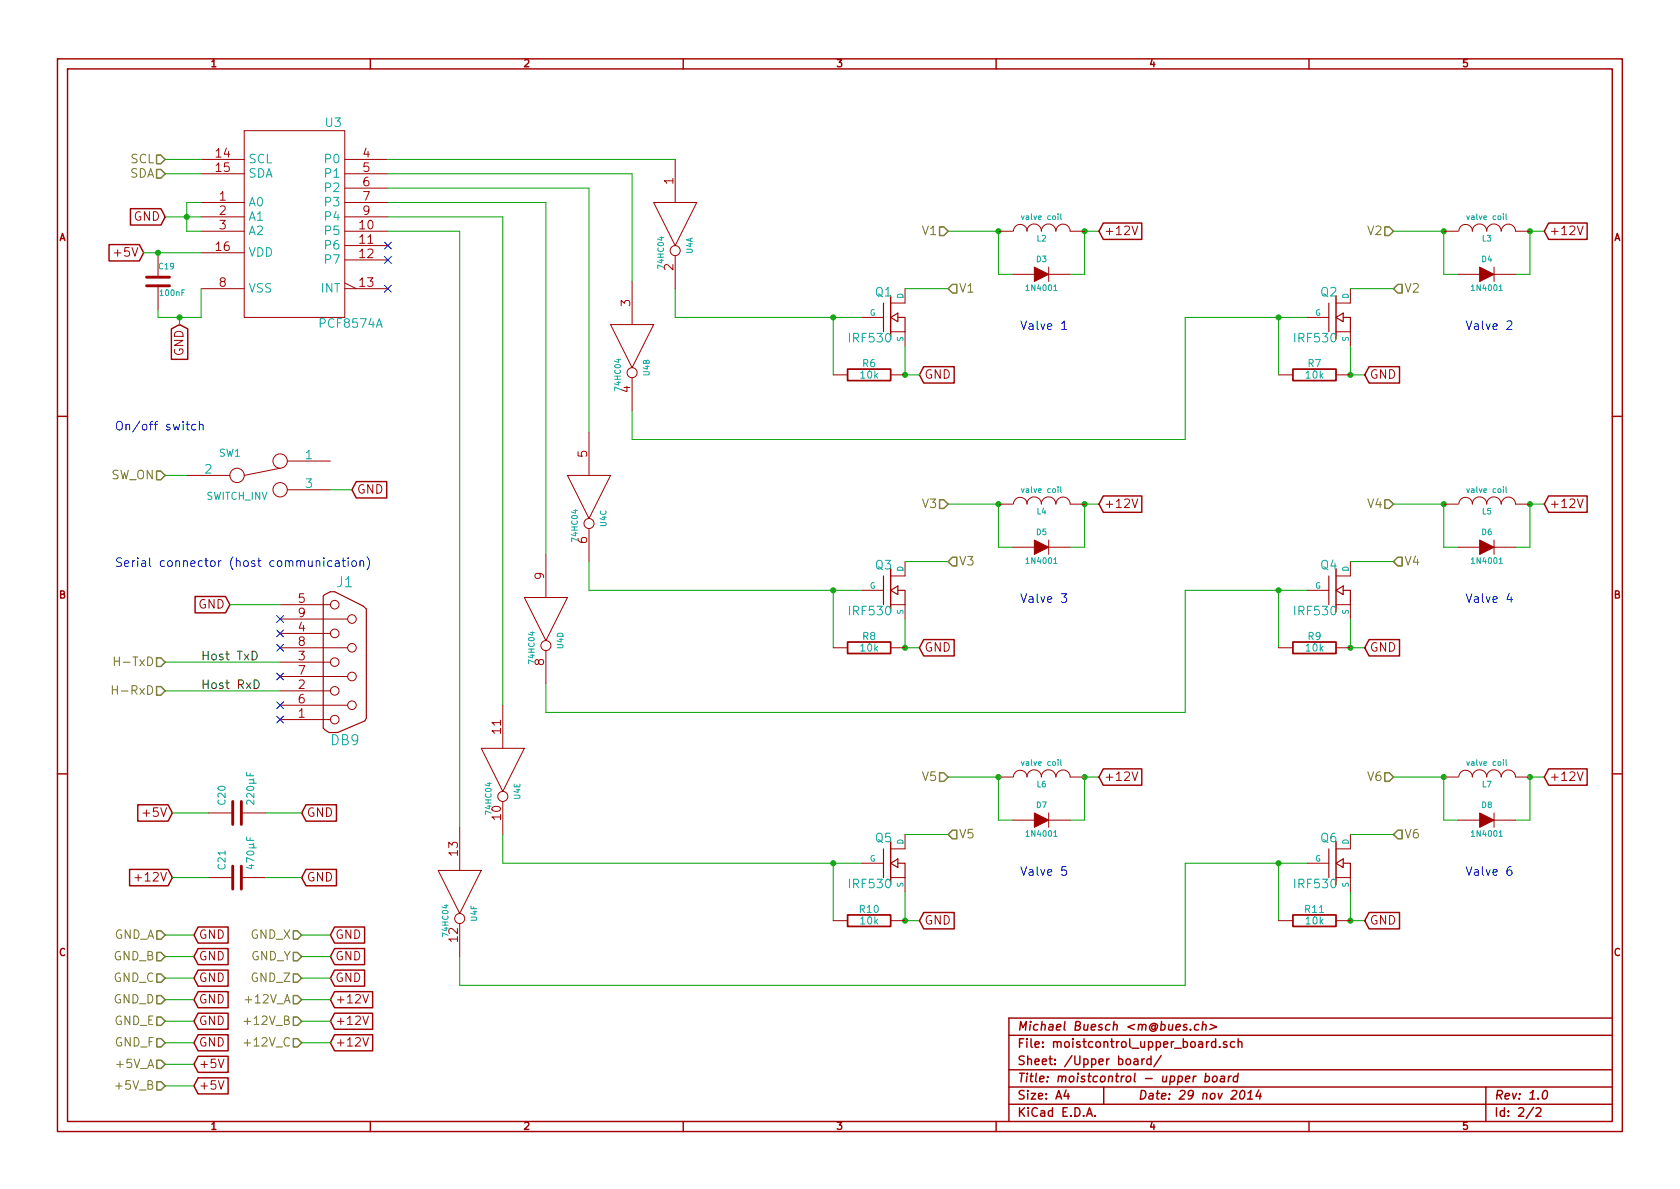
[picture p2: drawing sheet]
EESchema Schematic File Version 2
LIBS:power
LIBS:device
LIBS:transistors
LIBS:conn
LIBS:linear
LIBS:regul
LIBS:74xx
LIBS:cmos4000
LIBS:adc-dac
LIBS:memory
LIBS:xilinx
LIBS:special
LIBS:microcontrollers
LIBS:dsp
LIBS:microchip
LIBS:analog_switches
LIBS:motorola
LIBS:texas
LIBS:intel
LIBS:audio
LIBS:interface
LIBS:digital-audio
LIBS:philips
LIBS:display
LIBS:cypress
LIBS:siliconi
LIBS:opto
LIBS:atmel
LIBS:contrib
LIBS:valves
LIBS:rv3029c2
LIBS:crystalosc
LIBS:moistcontrol-cache
EELAYER 27 0
EELAYER END
$Descr A4 11693 8268
encoding utf-8
Sheet 2 2
Title "moistcontrol - upper board"
Date "29 nov 2014"
Rev "1.0"
Comp "Michael Buesch <m@bues.ch>"
Comment1 ""
Comment2 ""
Comment3 ""
Comment4 ""
$EndDescr
Connection ~ 7550 1600
Connection ~ 6950 1600
Wire Wire Line
	7550 1900 7550 1600
Wire Wire Line
	7550 1900 7450 1900
Wire Wire Line
	8250 3050 8250 2200
Wire Wire Line
	8250 6850 8250 6000
Wire Wire Line
	8250 6850 3200 6850
Wire Wire Line
	8250 4950 8250 4100
Wire Wire Line
	8250 4950 3800 4950
Wire Wire Line
	4100 4100 6000 4100
Wire Wire Line
	7550 1600 7650 1600
Connection ~ 5800 2200
Wire Wire Line
	5800 2200 5800 2600
Wire Wire Line
	3500 6000 6000 6000
Wire Wire Line
	4400 3050 8250 3050
Wire Wire Line
	7050 1900 6950 1900
Wire Wire Line
	6950 1900 6950 1600
Connection ~ 6300 2600
Wire Wire Line
	4700 2200 6000 2200
Wire Wire Line
	8250 2200 9100 2200
Connection ~ 9400 2600
Wire Wire Line
	10050 1900 10050 1600
Wire Wire Line
	10050 1900 10150 1900
Wire Wire Line
	8900 2200 8900 2600
Wire Wire Line
	9400 2400 9400 2600
Connection ~ 8900 2200
Wire Wire Line
	10750 1600 10650 1600
Wire Wire Line
	10550 1900 10650 1900
Wire Wire Line
	10650 1900 10650 1600
Connection ~ 10050 1600
Connection ~ 10650 1600
Wire Wire Line
	9400 2600 9500 2600
Connection ~ 6300 4500
Wire Wire Line
	6950 3500 6950 3800
Wire Wire Line
	6950 3800 7050 3800
Wire Wire Line
	5800 4100 5800 4500
Wire Wire Line
	6300 4300 6300 4500
Connection ~ 5800 4100
Wire Wire Line
	7650 3500 7550 3500
Wire Wire Line
	7450 3800 7550 3800
Wire Wire Line
	7550 3800 7550 3500
Connection ~ 6950 3500
Connection ~ 7550 3500
Wire Wire Line
	6300 4500 6400 4500
Wire Wire Line
	8250 4100 9100 4100
Connection ~ 9400 4500
Wire Wire Line
	10050 3800 10050 3500
Wire Wire Line
	10050 3800 10150 3800
Wire Wire Line
	8900 4100 8900 4500
Wire Wire Line
	9400 4300 9400 4500
Connection ~ 8900 4100
Wire Wire Line
	10750 3500 10650 3500
Wire Wire Line
	10550 3800 10650 3800
Wire Wire Line
	10650 3800 10650 3500
Connection ~ 10050 3500
Connection ~ 10650 3500
Wire Wire Line
	9400 4500 9500 4500
Connection ~ 6300 6400
Wire Wire Line
	6950 5700 6950 5400
Wire Wire Line
	6950 5700 7050 5700
Wire Wire Line
	5800 6000 5800 6400
Wire Wire Line
	6300 6200 6300 6400
Connection ~ 5800 6000
Wire Wire Line
	7650 5400 7550 5400
Wire Wire Line
	7450 5700 7550 5700
Wire Wire Line
	7550 5700 7550 5400
Connection ~ 6950 5400
Connection ~ 7550 5400
Wire Wire Line
	6300 6400 6400 6400
Wire Wire Line
	8250 6000 9100 6000
Connection ~ 9400 6400
Wire Wire Line
	10050 5400 10050 5700
Wire Wire Line
	10050 5700 10150 5700
Wire Wire Line
	8900 6000 8900 6400
Wire Wire Line
	9400 6200 9400 6400
Connection ~ 8900 6000
Wire Wire Line
	10750 5400 10650 5400
Wire Wire Line
	10550 5700 10650 5700
Wire Wire Line
	10650 5700 10650 5400
Connection ~ 10050 5400
Connection ~ 10650 5400
Wire Wire Line
	9400 6400 9500 6400
Text GLabel 10750 5400 2    60   Input ~ 0
+12V
$Comp
L DIODE D8
U 1 1
P 10350 5700
F 0 "D8" H 10350 5800 40  0000 C CNN
F 1 "1N4001" H 10350 5600 40  0000 C CNN
F 2 "" H 10350 5700 60  0001 C CNN
F 3 "" H 10350 5700 60  0001 C CNN
	1    10350 5700
	1    0    0    -1  
$EndComp
$Comp
L INDUCTOR L7
U 1 1
P 10350 5400
F 0 "L7" V 10300 5400 40  0000 C CNN
F 1 "valve coil" V 10450 5400 40  0000 C CNN
F 2 "" H 10350 5400 60  0001 C CNN
F 3 "" H 10350 5400 60  0001 C CNN
	1    10350 5400
	0    -1   -1   0   
$EndComp
Text GLabel 9500 6400 2    60   Input ~ 0
GND
$Comp
L R R11
U 1 1
P 9150 6400
F 0 "R11" V 9230 6400 50  0000 C CNN
F 1 "10k" V 9150 6400 50  0000 C CNN
F 2 "" H 9150 6400 60  0001 C CNN
F 3 "" H 9150 6400 60  0001 C CNN
	1    9150 6400
	0    -1   -1   0   
$EndComp
$Comp
L MOS_N Q6
U 1 1
P 9300 6000
F 0 "Q6" H 9310 6170 60  0000 R CNN
F 1 "IRF530" H 9310 5850 60  0000 R CNN
F 2 "" H 9300 6000 60  0001 C CNN
F 3 "" H 9300 6000 60  0001 C CNN
	1    9300 6000
	1    0    0    -1  
$EndComp
Text GLabel 7650 5400 2    60   Input ~ 0
+12V
$Comp
L DIODE D7
U 1 1
P 7250 5700
F 0 "D7" H 7250 5800 40  0000 C CNN
F 1 "1N4001" H 7250 5600 40  0000 C CNN
F 2 "" H 7250 5700 60  0001 C CNN
F 3 "" H 7250 5700 60  0001 C CNN
	1    7250 5700
	1    0    0    -1  
$EndComp
$Comp
L INDUCTOR L6
U 1 1
P 7250 5400
F 0 "L6" V 7200 5400 40  0000 C CNN
F 1 "valve coil" V 7350 5400 40  0000 C CNN
F 2 "" H 7250 5400 60  0001 C CNN
F 3 "" H 7250 5400 60  0001 C CNN
	1    7250 5400
	0    -1   -1   0   
$EndComp
Text GLabel 6400 6400 2    60   Input ~ 0
GND
$Comp
L R R10
U 1 1
P 6050 6400
F 0 "R10" V 6130 6400 50  0000 C CNN
F 1 "10k" V 6050 6400 50  0000 C CNN
F 2 "" H 6050 6400 60  0001 C CNN
F 3 "" H 6050 6400 60  0001 C CNN
	1    6050 6400
	0    -1   -1   0   
$EndComp
$Comp
L MOS_N Q5
U 1 1
P 6200 6000
F 0 "Q5" H 6210 6170 60  0000 R CNN
F 1 "IRF530" H 6210 5850 60  0000 R CNN
F 2 "" H 6200 6000 60  0001 C CNN
F 3 "" H 6200 6000 60  0001 C CNN
	1    6200 6000
	1    0    0    -1  
$EndComp
Text GLabel 10750 3500 2    60   Input ~ 0
+12V
$Comp
L DIODE D6
U 1 1
P 10350 3800
F 0 "D6" H 10350 3900 40  0000 C CNN
F 1 "1N4001" H 10350 3700 40  0000 C CNN
F 2 "" H 10350 3800 60  0001 C CNN
F 3 "" H 10350 3800 60  0001 C CNN
	1    10350 3800
	1    0    0    -1  
$EndComp
$Comp
L INDUCTOR L5
U 1 1
P 10350 3500
F 0 "L5" V 10300 3500 40  0000 C CNN
F 1 "valve coil" V 10450 3500 40  0000 C CNN
F 2 "" H 10350 3500 60  0001 C CNN
F 3 "" H 10350 3500 60  0001 C CNN
	1    10350 3500
	0    -1   -1   0   
$EndComp
Text GLabel 9500 4500 2    60   Input ~ 0
GND
$Comp
L R R9
U 1 1
P 9150 4500
F 0 "R9" V 9230 4500 50  0000 C CNN
F 1 "10k" V 9150 4500 50  0000 C CNN
F 2 "" H 9150 4500 60  0001 C CNN
F 3 "" H 9150 4500 60  0001 C CNN
	1    9150 4500
	0    -1   -1   0   
$EndComp
$Comp
L MOS_N Q4
U 1 1
P 9300 4100
F 0 "Q4" H 9310 4270 60  0000 R CNN
F 1 "IRF530" H 9310 3950 60  0000 R CNN
F 2 "" H 9300 4100 60  0001 C CNN
F 3 "" H 9300 4100 60  0001 C CNN
	1    9300 4100
	1    0    0    -1  
$EndComp
Text GLabel 7650 3500 2    60   Input ~ 0
+12V
$Comp
L DIODE D5
U 1 1
P 7250 3800
F 0 "D5" H 7250 3900 40  0000 C CNN
F 1 "1N4001" H 7250 3700 40  0000 C CNN
F 2 "" H 7250 3800 60  0001 C CNN
F 3 "" H 7250 3800 60  0001 C CNN
	1    7250 3800
	1    0    0    -1  
$EndComp
$Comp
L INDUCTOR L4
U 1 1
P 7250 3500
F 0 "L4" V 7200 3500 40  0000 C CNN
F 1 "valve coil" V 7350 3500 40  0000 C CNN
F 2 "" H 7250 3500 60  0001 C CNN
F 3 "" H 7250 3500 60  0001 C CNN
	1    7250 3500
	0    -1   -1   0   
$EndComp
Text GLabel 6400 4500 2    60   Input ~ 0
GND
$Comp
L R R8
U 1 1
P 6050 4500
F 0 "R8" V 6130 4500 50  0000 C CNN
F 1 "10k" V 6050 4500 50  0000 C CNN
F 2 "" H 6050 4500 60  0001 C CNN
F 3 "" H 6050 4500 60  0001 C CNN
	1    6050 4500
	0    -1   -1   0   
$EndComp
$Comp
L MOS_N Q3
U 1 1
P 6200 4100
F 0 "Q3" H 6210 4270 60  0000 R CNN
F 1 "IRF530" H 6210 3950 60  0000 R CNN
F 2 "" H 6200 4100 60  0001 C CNN
F 3 "" H 6200 4100 60  0001 C CNN
	1    6200 4100
	1    0    0    -1  
$EndComp
Text GLabel 10750 1600 2    60   Input ~ 0
+12V
$Comp
L DIODE D4
U 1 1
P 10350 1900
F 0 "D4" H 10350 2000 40  0000 C CNN
F 1 "1N4001" H 10350 1800 40  0000 C CNN
F 2 "" H 10350 1900 60  0001 C CNN
F 3 "" H 10350 1900 60  0001 C CNN
	1    10350 1900
	1    0    0    -1  
$EndComp
$Comp
L INDUCTOR L3
U 1 1
P 10350 1600
F 0 "L3" V 10300 1600 40  0000 C CNN
F 1 "valve coil" V 10450 1600 40  0000 C CNN
F 2 "" H 10350 1600 60  0001 C CNN
F 3 "" H 10350 1600 60  0001 C CNN
	1    10350 1600
	0    -1   -1   0   
$EndComp
Text GLabel 9500 2600 2    60   Input ~ 0
GND
$Comp
L R R7
U 1 1
P 9150 2600
F 0 "R7" V 9230 2600 50  0000 C CNN
F 1 "10k" V 9150 2600 50  0000 C CNN
F 2 "" H 9150 2600 60  0001 C CNN
F 3 "" H 9150 2600 60  0001 C CNN
	1    9150 2600
	0    -1   -1   0   
$EndComp
$Comp
L MOS_N Q2
U 1 1
P 9300 2200
F 0 "Q2" H 9310 2370 60  0000 R CNN
F 1 "IRF530" H 9310 2050 60  0000 R CNN
F 2 "" H 9300 2200 60  0001 C CNN
F 3 "" H 9300 2200 60  0001 C CNN
	1    9300 2200
	1    0    0    -1  
$EndComp
$Comp
L MOS_N Q1
U 1 1
P 6200 2200
F 0 "Q1" H 6210 2370 60  0000 R CNN
F 1 "IRF530" H 6210 2050 60  0000 R CNN
F 2 "" H 6200 2200 60  0001 C CNN
F 3 "" H 6200 2200 60  0001 C CNN
	1    6200 2200
	1    0    0    -1  
$EndComp
$Comp
L R R6
U 1 1
P 6050 2600
F 0 "R6" V 6130 2600 50  0000 C CNN
F 1 "10k" V 6050 2600 50  0000 C CNN
F 2 "" H 6050 2600 60  0001 C CNN
F 3 "" H 6050 2600 60  0001 C CNN
	1    6050 2600
	0    -1   -1   0   
$EndComp
Text GLabel 6400 2600 2    60   Input ~ 0
GND
$Comp
L INDUCTOR L2
U 1 1
P 7250 1600
F 0 "L2" V 7200 1600 40  0000 C CNN
F 1 "valve coil" V 7350 1600 40  0000 C CNN
F 2 "" H 7250 1600 60  0001 C CNN
F 3 "" H 7250 1600 60  0001 C CNN
	1    7250 1600
	0    -1   -1   0   
$EndComp
$Comp
L DIODE D3
U 1 1
P 7250 1900
F 0 "D3" H 7250 2000 40  0000 C CNN
F 1 "1N4001" H 7250 1800 40  0000 C CNN
F 2 "" H 7250 1900 60  0001 C CNN
F 3 "" H 7250 1900 60  0001 C CNN
	1    7250 1900
	1    0    0    -1  
$EndComp
Text GLabel 7650 1600 2    60   Input ~ 0
+12V
$Comp
L PCF8574 U3
U 1 1
P 2050 1550
F 0 "U3" H 2320 2250 60  0000 C CNN
F 1 "PCF8574A" H 2440 852 60  0000 C CNN
F 2 "" H 2050 1550 60  0000 C CNN
F 3 "" H 2050 1550 60  0000 C CNN
	1    2050 1550
	1    0    0    -1  
$EndComp
Text HLabel 1150 1100 0    60   Input ~ 0
SCL
Text HLabel 1150 1200 0    60   Input ~ 0
SDA
Wire Wire Line
	4400 1200 2700 1200
Wire Wire Line
	2700 1300 4100 1300
Wire Wire Line
	2700 1400 3800 1400
Wire Wire Line
	2700 1500 3500 1500
Wire Wire Line
	2700 1600 3200 1600
NoConn ~ 2700 1700
NoConn ~ 2700 1800
NoConn ~ 2700 2000
Wire Wire Line
	1150 1100 1400 1100
Wire Wire Line
	1150 1200 1400 1200
Text GLabel 1000 1750 0    60   Input ~ 0
+5V
Text GLabel 1250 2250 3    60   Input ~ 0
GND
Text GLabel 1150 1500 0    60   Input ~ 0
GND
Wire Wire Line
	1150 1500 1400 1500
Wire Wire Line
	1300 1400 1300 1600
Wire Wire Line
	1300 1400 1400 1400
Connection ~ 1300 1500
Wire Wire Line
	1300 1600 1400 1600
Wire Wire Line
	1000 1750 1400 1750
Wire Wire Line
	3200 6850 3200 6650
Wire Wire Line
	3500 6000 3500 5800
Wire Wire Line
	3800 4950 3800 4750
Wire Wire Line
	4400 3050 4400 2850
Wire Wire Line
	4400 1950 4400 1200
Wire Wire Line
	4100 1300 4100 3000
Wire Wire Line
	3800 1400 3800 3850
Wire Wire Line
	3500 1500 3500 4900
Wire Wire Line
	3200 1600 3200 5750
Wire Wire Line
	4700 1100 2700 1100
Wire Wire Line
	4700 2000 4700 2200
Wire Wire Line
	4100 4100 4100 3900
$Comp
L 74HC04 U4
U 6 1
P 3200 6200
F 0 "U4" H 3350 6300 40  0000 C CNN
F 1 "74HC04" H 3400 6100 40  0000 C CNN
F 2 "~" H 3200 6200 60  0000 C CNN
F 3 "~" H 3200 6200 60  0000 C CNN
	6    3200 6200
	0    1    1    0   
$EndComp
$Comp
L 74HC04 U4
U 5 1
P 3500 5350
F 0 "U4" H 3650 5450 40  0000 C CNN
F 1 "74HC04" H 3700 5250 40  0000 C CNN
F 2 "~" H 3500 5350 60  0000 C CNN
F 3 "~" H 3500 5350 60  0000 C CNN
	5    3500 5350
	0    1    1    0   
$EndComp
$Comp
L 74HC04 U4
U 4 1
P 3800 4300
F 0 "U4" H 3950 4400 40  0000 C CNN
F 1 "74HC04" H 4000 4200 40  0000 C CNN
F 2 "~" H 3800 4300 60  0000 C CNN
F 3 "~" H 3800 4300 60  0000 C CNN
	4    3800 4300
	0    1    1    0   
$EndComp
$Comp
L 74HC04 U4
U 3 1
P 4100 3450
F 0 "U4" H 4250 3550 40  0000 C CNN
F 1 "74HC04" H 4300 3350 40  0000 C CNN
F 2 "~" H 4100 3450 60  0000 C CNN
F 3 "~" H 4100 3450 60  0000 C CNN
	3    4100 3450
	0    1    1    0   
$EndComp
$Comp
L 74HC04 U4
U 2 1
P 4400 2400
F 0 "U4" H 4550 2500 40  0000 C CNN
F 1 "74HC04" H 4600 2300 40  0000 C CNN
F 2 "~" H 4400 2400 60  0000 C CNN
F 3 "~" H 4400 2400 60  0000 C CNN
	2    4400 2400
	0    1    1    0   
$EndComp
$Comp
L 74HC04 U4
U 1 1
P 4700 1550
F 0 "U4" H 4850 1650 40  0000 C CNN
F 1 "74HC04" H 4900 1450 40  0000 C CNN
F 2 "~" H 4700 1550 60  0000 C CNN
F 3 "~" H 4700 1550 60  0000 C CNN
	1    4700 1550
	0    1    1    0   
$EndComp
Text HLabel 1150 7400 0    59   Input ~ 0
+5V_A
Text HLabel 1150 6650 0    59   Input ~ 0
GND_B
Text GLabel 1350 7400 2    59   Input ~ 0
+5V
Text GLabel 1350 6650 2    59   Input ~ 0
GND
Wire Wire Line
	1150 7400 1350 7400
Wire Wire Line
	1150 6650 1350 6650
Text HLabel 1150 7550 0    59   Input ~ 0
+5V_B
Text GLabel 1350 7550 2    59   Input ~ 0
+5V
Wire Wire Line
	1150 7550 1350 7550
Text HLabel 1150 6500 0    59   Input ~ 0
GND_A
Text GLabel 1350 6500 2    59   Input ~ 0
GND
Wire Wire Line
	1150 6500 1350 6500
Text HLabel 1150 6950 0    59   Input ~ 0
GND_D
Text GLabel 1350 6950 2    59   Input ~ 0
GND
Wire Wire Line
	1150 6950 1350 6950
Text HLabel 1150 6800 0    59   Input ~ 0
GND_C
Text GLabel 1350 6800 2    59   Input ~ 0
GND
Wire Wire Line
	1150 6800 1350 6800
Text HLabel 1150 7100 0    59   Input ~ 0
GND_E
Text GLabel 1350 7100 2    59   Input ~ 0
GND
Wire Wire Line
	1150 7100 1350 7100
Text HLabel 1150 7250 0    59   Input ~ 0
GND_F
Text GLabel 1350 7250 2    59   Input ~ 0
GND
Wire Wire Line
	1150 7250 1350 7250
Text GLabel 2100 5650 2    60   Input ~ 0
GND
Text GLabel 1200 5650 0    60   Input ~ 0
+5V
$Comp
L C C20
U 1 1
P 1650 5650
F 0 "C20" H 1700 5750 50  0000 L CNN
F 1 "220µF" H 1700 5550 50  0000 L CNN
F 2 "" H 1650 5650 60  0001 C CNN
F 3 "" H 1650 5650 60  0001 C CNN
	1    1650 5650
	0    -1   -1   0   
$EndComp
Wire Wire Line
	1200 5650 1450 5650
Wire Wire Line
	1850 5650 2100 5650
Wire Wire Line
	6300 2600 6300 2400
Wire Wire Line
	6300 2600 6400 2600
Wire Wire Line
	6300 3900 6600 3900
Wire Wire Line
	6600 3500 6950 3500
Wire Wire Line
	9700 5400 10050 5400
$Comp
L C C19
U 1 1
P 1100 1950
F 0 "C19" H 1100 2050 40  0000 L CNN
F 1 "100nF" H 1106 1865 40  0000 L CNN
F 2 "~" H 1138 1800 30  0000 C CNN
F 3 "~" H 1100 1950 60  0000 C CNN
	1    1100 1950
	1    0    0    -1  
$EndComp
Connection ~ 1100 1750
Wire Wire Line
	1100 2150 1100 2200
Wire Wire Line
	1100 2200 1400 2200
Wire Wire Line
	1250 2200 1250 2250
Wire Wire Line
	1400 2200 1400 2000
Connection ~ 1250 2200
Text HLabel 1150 4600 0    60   Input ~ 0
H-TxD
Text HLabel 1150 4800 0    60   Input ~ 0
H-RxD
$Comp
L DB9 J1
U 1 1
P 2400 4600
F 0 "J1" H 2400 5150 70  0000 C CNN
F 1 "DB9" H 2400 4050 70  0000 C CNN
F 2 "~" H 2400 4600 60  0000 C CNN
F 3 "~" H 2400 4600 60  0000 C CNN
	1    2400 4600
	1    0    0    -1  
$EndComp
Wire Wire Line
	1150 4800 1950 4800
Wire Wire Line
	1150 4600 1950 4600
Text Label 1400 4600 0    60   ~ 0
Host TxD
Text Label 1400 4800 0    60   ~ 0
Host RxD
NoConn ~ 1950 4300
NoConn ~ 1950 4400
NoConn ~ 1950 4500
NoConn ~ 1950 4700
NoConn ~ 1950 4900
NoConn ~ 1950 5000
Text GLabel 1600 4200 0    60   Input ~ 0
GND
Wire Wire Line
	1600 4200 1950 4200
Text GLabel 2100 6100 2    60   Input ~ 0
GND
Text GLabel 1200 6100 0    60   Input ~ 0
+12V
$Comp
L C C21
U 1 1
P 1650 6100
F 0 "C21" H 1700 6200 50  0000 L CNN
F 1 "470µF" H 1700 6000 50  0000 L CNN
F 2 "" H 1650 6100 60  0001 C CNN
F 3 "" H 1650 6100 60  0001 C CNN
	1    1650 6100
	0    -1   -1   0   
$EndComp
Wire Wire Line
	1200 6100 1450 6100
Wire Wire Line
	1850 6100 2100 6100
Text Notes 800  3950 0    60   ~ 0
Serial connector (host communication)
Text Notes 7100 2300 0    60   ~ 0
Valve 1
Text Notes 10200 2300 0    60   ~ 0
Valve 2
Text Notes 7100 4200 0    60   ~ 0
Valve 3
Text Notes 10200 4200 0    60   ~ 0
Valve 4
Text Notes 7100 6100 0    60   ~ 0
Valve 5
Text Notes 10200 6100 0    60   ~ 0
Valve 6
Wire Wire Line
	6950 1600 6600 1600
Wire Wire Line
	6300 2000 6600 2000
Wire Wire Line
	9400 2000 9700 2000
Wire Wire Line
	10050 1600 9700 1600
Wire Wire Line
	9400 3900 9700 3900
Wire Wire Line
	10050 3500 9700 3500
Wire Wire Line
	6950 5400 6600 5400
Wire Wire Line
	6600 5800 6300 5800
Wire Wire Line
	9700 5800 9400 5800
Text HLabel 2100 6650 0    59   Input ~ 0
GND_Y
Text GLabel 2300 6650 2    59   Input ~ 0
GND
Wire Wire Line
	2100 6650 2300 6650
Text HLabel 2100 6500 0    59   Input ~ 0
GND_X
Text GLabel 2300 6500 2    59   Input ~ 0
GND
Wire Wire Line
	2100 6500 2300 6500
Text HLabel 2100 6800 0    59   Input ~ 0
GND_Z
Text GLabel 2300 6800 2    59   Input ~ 0
GND
Wire Wire Line
	2100 6800 2300 6800
Text HLabel 2100 7100 0    59   Input ~ 0
+12V_B
Text GLabel 2300 7100 2    59   Input ~ 0
+12V
Wire Wire Line
	2100 7100 2300 7100
Text HLabel 2100 6950 0    59   Input ~ 0
+12V_A
Text GLabel 2300 6950 2    59   Input ~ 0
+12V
Wire Wire Line
	2100 6950 2300 6950
Text HLabel 2100 7250 0    59   Input ~ 0
+12V_C
Text GLabel 2300 7250 2    59   Input ~ 0
+12V
Wire Wire Line
	2100 7250 2300 7250
Text HLabel 6600 2000 2    60   Input ~ 0
V1
Text HLabel 6600 1600 0    60   Input ~ 0
V1
Text HLabel 9700 2000 2    60   Input ~ 0
V2
Text HLabel 9700 1600 0    60   Input ~ 0
V2
Text HLabel 6600 3900 2    60   Input ~ 0
V3
Text HLabel 6600 3500 0    60   Input ~ 0
V3
Text HLabel 9700 3900 2    60   Input ~ 0
V4
Text HLabel 9700 3500 0    60   Input ~ 0
V4
Text HLabel 6600 5800 2    60   Input ~ 0
V5
Text HLabel 6600 5400 0    60   Input ~ 0
V5
Text HLabel 9700 5800 2    60   Input ~ 0
V6
Text HLabel 9700 5400 0    60   Input ~ 0
V6
$Comp
L SWITCH_INV SW1
U 1 1
P 1800 3300
F 0 "SW1" H 1600 3450 50  0000 C CNN
F 1 "SWITCH_INV" H 1650 3150 50  0000 C CNN
F 2 "~" H 1800 3300 60  0000 C CNN
F 3 "~" H 1800 3300 60  0000 C CNN
	1    1800 3300
	1    0    0    -1  
$EndComp
Text Notes 800  3000 0    60   ~ 0
On/off switch
Text GLabel 2450 3400 2    60   Input ~ 0
GND
Text HLabel 1150 3300 0    60   Input ~ 0
SW_ON
Wire Wire Line
	2300 3400 2450 3400
Wire Wire Line
	1150 3300 1300 3300
$EndSCHEMATC
